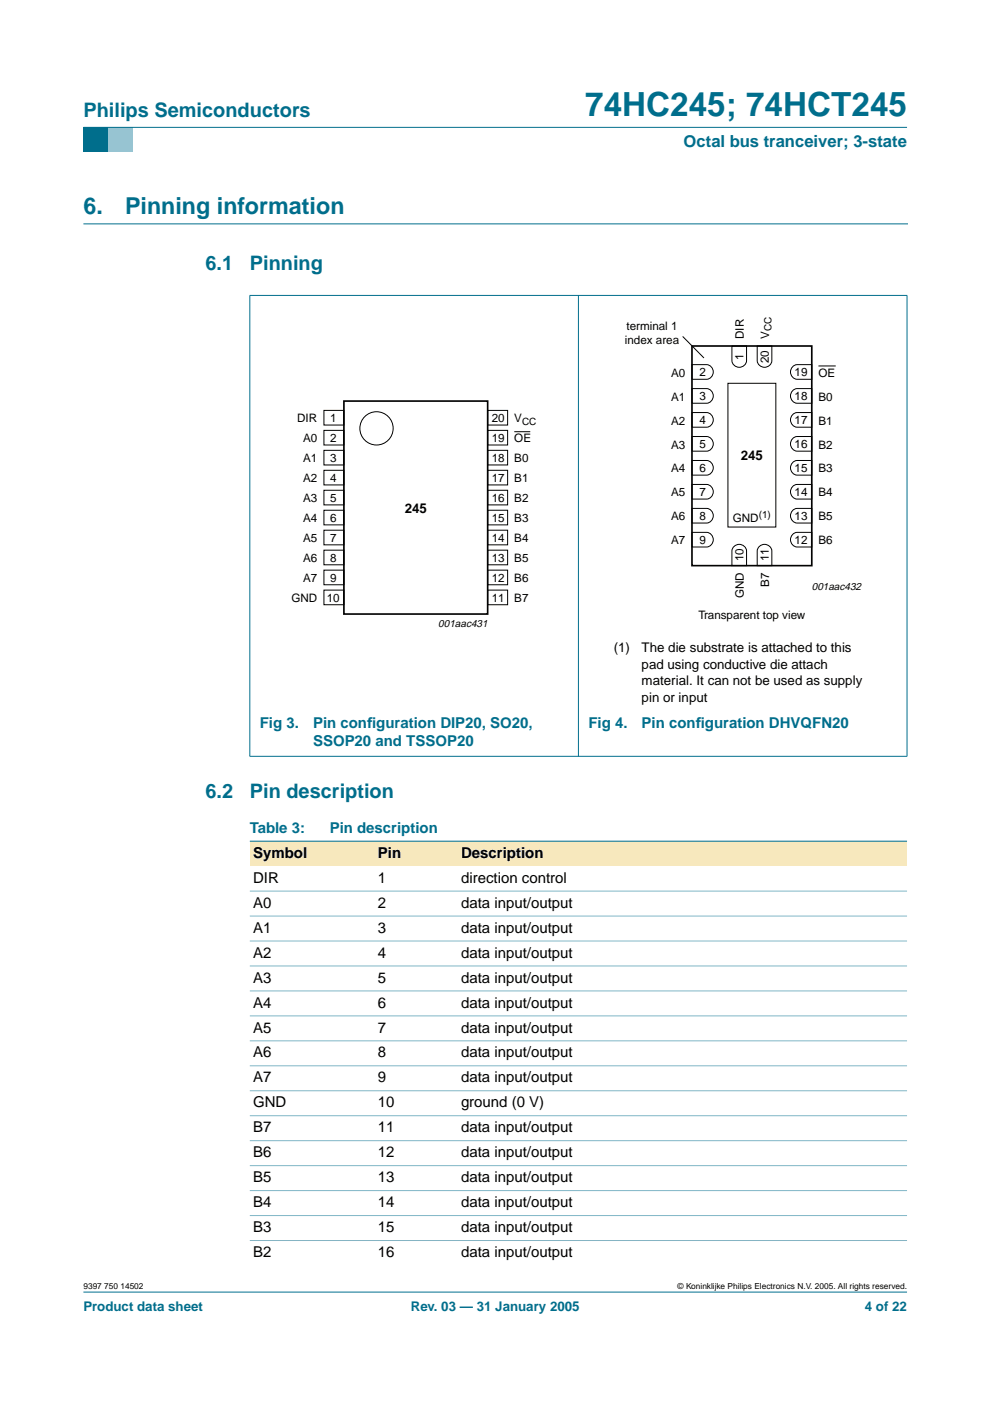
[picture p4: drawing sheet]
<svg xmlns="http://www.w3.org/2000/svg" width="210mm" height="297mm" viewBox="0 0 210 297" stroke-linecap="round" stroke-linejoin="round" font-family="sans-serif">
<path d="M17.7 273.9h174.6z" fill="#006e8c" stroke="#006e8c" stroke-width=".21"/>
<path d="M17.7 27h5.3v5.3h-5.3z" fill-rule="evenodd" fill="#006e8c"/>
<path d="M23 27h5.3v5.3h-5.3z" fill-rule="evenodd" fill="#96c4d6"/>
<g fill="#006e8c" stroke="#006e8c" stroke-width=".21">
<path d="M17.7 27h174.6z"/>
<path d="M53 62.7v97.6z"/>
<path d="M122.6 62.6v97.8z"/>
<path d="M192.3 62.7v97.6z"/>
<path d="M52.9 62.6h139.5z"/>
<path d="M52.9 160.4h139.5z"/>
</g>
<path d="M17.7 47.5h174.7" fill="none" stroke="#006e8c" stroke-width=".21"/>
<g fill="none" stroke="#000" stroke-width=".21">
<path d="M144.7 71.3l4.6 4.6M146.7 77.3h3.1a1.56 1.56 0 0 1 1.4 1.6 1.56 1.56 0 0 1-1.4 1.5h-3.1zM155.2 73.4h3.1v3.1a1.56 1.56 0 0 1-1.6 1.4 1.56 1.56 0 0 1-1.5-1.4zM160.5 73.4h3.2v3.1a1.56 1.56 0 0 1-1.6 1.4 1.56 1.56 0 0 1-1.6-1.4zM168.2 77.6l.8-.3h3.1v3.1h-3.1a1.57 1.57 0 0 1-1.3-1.1 1.57 1.57 0 0 1 .5-1.7zM68.7 87h4.2v3.1h-4.2zM68.7 91.2h4.2v3.2h-4.2zM68.7 95.5h4.2v3.1h-4.2zM68.7 99.7h4.2v3.1h-4.2zM103.4 95.5h4.2v3.1h-4.2zM103.4 99.7h4.2v3.1h-4.2zM103.4 87h4.2v3.1h-4.2z"/>
<path d="M103.4 91.2h4.2v3.2h-4.2zM146.7 97.6h3.1a1.56 1.56 0 0 1 1.4 1.6 1.56 1.56 0 0 1-1.4 1.5h-3.1zM146.7 92.6h3.1a1.56 1.56 0 0 1 1.4 1.5 1.56 1.56 0 0 1-1.4 1.6h-3.1zM146.7 87.5h3.1a1.56 1.56 0 0 1 1.4 1.5 1.56 1.56 0 0 1-1.4 1.6h-3.1zM146.7 82.4h3.1a1.56 1.56 0 0 1 1.4 1.5 1.56 1.56 0 0 1-1.4 1.6h-3.1zM154.3 81.3h10.2v30.4h-10.2zM168.2 98l.8-.4h3.1v3.1h-3.1a1.57 1.57 0 0 1-1.3-1.1 1.57 1.57 0 0 1 .5-1.6zM168.2 92.9l.8-.3h3.1v3.1h-3.1a1.57 1.57 0 0 1-1.3-1.2 1.57 1.57 0 0 1 .5-1.6zM168.2 87.8l.8-.3h3.1v3.1h-3.1a1.57 1.57 0 0 1-1.3-1.1 1.57 1.57 0 0 1 .5-1.7zM168.2 82.7l.8-.3h3.1v3.1h-3.1a1.57 1.57 0 0 1-1.3-1.1 1.57 1.57 0 0 1 .5-1.7zM68.7 103.9h4.2v3.2h-4.2zM68.7 108.2h4.2v3.1h-4.2z"/>
<path d="M68.7 112.4h4.2v3.1h-4.2zM68.7 116.6h4.2v3.2h-4.2zM103.4 112.4h4.2v3.1h-4.2zM103.4 116.6h4.2v3.2h-4.2zM103.4 103.9h4.2v3.2h-4.2zM103.4 108.2h4.2v3.1h-4.2zM146.7 112.9h3.1a1.56 1.56 0 0 1 1.4 1.5 1.56 1.56 0 0 1-1.4 1.6h-3.1zM146.7 107.8h3.1a1.56 1.56 0 0 1 1.4 1.5 1.56 1.56 0 0 1-1.4 1.6h-3.1zM146.7 102.7h3.1a1.56 1.56 0 0 1 1.4 1.6 1.56 1.56 0 0 1-1.4 1.5h-3.1zM155.5 116a1.57 1.57 0 0 1 1.7-.5 1.57 1.57 0 0 1 1.1 1.3v3.1h-3.1v-3.1zM160.9 116a1.57 1.57 0 0 1 1.6-.5 1.57 1.57 0 0 1 1.2 1.3v3.1h-3.2v-3.1zM168.2 113.2l.8-.3h3.1v3.1h-3.1a1.57 1.57 0 0 1-1.3-1.1 1.57 1.57 0 0 1 .5-1.7z"/>
<path d="M168.2 108.1l.8-.3h3.1v3.1h-3.1a1.57 1.57 0 0 1-1.3-1.1 1.57 1.57 0 0 1 .5-1.7zM168.2 103l.8-.3h3.1v3.1h-3.1a1.57 1.57 0 0 1-1.3-1.1 1.57 1.57 0 0 1 .5-1.7zM68.7 120.9h4.2v3.1h-4.2zM68.7 125.1h4.2v3.1h-4.2zM103.4 120.9h4.2v3.1h-4.2zM103.4 125.1h4.2v3.1h-4.2z"/>
<circle cx="79.8" cy="90.8" r="3.5"/>
</g>
<path d="M146.7 73.4h25.4v46.5h-25.4zM72.9 85h30.5v45.2h-30.5z" fill="none" stroke="#000" stroke-width=".35"/>
<path d="M173.5 77.6h3.7zM109 91.5h3.4z" fill="#000" stroke="#000" stroke-width=".21"/>
<g fill="#f7e8bd">
<path d="M53 178.3h26.4v5.3h-26.4z" fill-rule="evenodd"/>
<path d="M79.4 178.3h17.7v5.3h-17.7z" fill-rule="evenodd"/>
<path d="M97.1 178.3h95.2v5.3h-95.2z" fill-rule="evenodd"/>
</g>
<path d="M53 178.3h139.3z" fill="#006e8c" stroke="#006e8c" stroke-width=".21"/>
<g fill="#80b6c6" stroke="#80b6c6" stroke-width=".21">
<path d="M53 188.9h139.3z"/>
<path d="M53 194.2h139.3z"/>
<path d="M53 199.5h139.3z"/>
<path d="M53 204.8h139.3z"/>
<path d="M53 210.1h139.3z"/>
<path d="M53 215.4h139.3z"/>
<path d="M53 220.7h139.3z"/>
<path d="M53 226h139.3z"/>
<path d="M53 231.3h139.3z"/>
<path d="M53 236.6h139.3z"/>
<path d="M53 241.8h139.3z"/>
<path d="M53 247.1h139.3z"/>
<path d="M53 252.4h139.3z"/>
<path d="M53 257.7h139.3z"/>
<path d="M53 263h139.3z"/>
</g>
<text font-size="7.1" fill="#006e8c" x="124.1" y="24.7">74HC245; 74HCT245</text>
<g font-size="4.9" fill="#006e8c">
<text x="17.7" y="45.5">6.</text>
<text x="26.5" y="45.5">Pinning information</text>
</g>
<g font-size="4.2" fill="#006e8c">
<text x="17.7" y="24.9">Philips Semiconductors</text>
<text x="43.6" y="57.3">6.1</text>
<text x="53" y="57.3">Pinning</text>
<text x="43.6" y="169.2">6.2</text>
<text x="53" y="169.2">Pin description</text>
</g>
<text font-size="3.5" fill="#006e8c" x="144.9" y="31.1">Octal bus tranceiver; 3-state</text>
<g font-size="3.2" fill="#006e8c">
<text x="55.1" y="154.4">Fig 3.</text>
<text x="66.4" y="154.4">Pin conf</text>
<text x="77.8" y="154.4">iguration DIP20, SO20,</text>
<text x="124.8" y="154.4">Fig 4.</text>
<text x="136" y="154.4">Pin conf</text>
<text x="147.5" y="154.4">iguration DHVQFN20</text>
<text x="66.4" y="158.2">SSOP20 and TSSOP20</text>
<text x="53" y="176.6">Table 3:</text>
<text x="69.9" y="176.6">Pin description</text>
</g>
<g font-size="3.2">
<text x="53.7" y="181.9">Symbol</text>
<text x="80.1" y="181.9">Pin</text>
<text x="97.8" y="181.9">Description</text>
<text x="53.7" y="187.2">DIR</text>
<text x="80.1" y="187.2">1</text>
<text x="97.8" y="187.2">direction control</text>
<text x="53.7" y="192.5">A0</text>
<text x="53.7" y="197.7">A1</text>
<text x="80.1" y="192.5">2</text>
<text x="80.1" y="197.7">3</text>
<text x="97.8" y="192.5">data input/output</text>
<text x="97.8" y="197.7">data input/output</text>
<text x="53.7" y="203">A2</text>
<text x="80.1" y="203">4</text>
<text x="97.8" y="203">data input/output</text>
<text x="53.7" y="208.3">A3</text>
<text x="80.1" y="208.3">5</text>
<text x="97.8" y="208.3">data input/output</text>
<text x="53.7" y="213.6">A4</text>
<text x="80.1" y="213.6">6</text>
<text x="97.8" y="213.6">data input/output</text>
<text x="53.7" y="218.9">A5</text>
<text x="80.1" y="218.9">7</text>
<text x="97.8" y="218.9">data input/output</text>
<text x="53.7" y="224.2">A6</text>
<text x="80.1" y="224.2">8</text>
<text x="97.8" y="224.2">data input/output</text>
<text x="53.7" y="229.5">A7</text>
<text x="80.1" y="229.5">9</text>
<text x="97.8" y="229.5">data input/output</text>
<text x="53.7" y="234.8">GND</text>
<text x="80.1" y="234.8">10</text>
<text x="97.8" y="234.8">ground (0 V)</text>
<text x="53.7" y="240.1">B7</text>
<text x="53.7" y="245.4">B6</text>
<text x="80.1" y="240.1">11</text>
<text x="80.1" y="245.4">12</text>
<text x="97.8" y="240.1">data input/output</text>
<text x="97.8" y="245.4">data input/output</text>
<text x="53.7" y="250.7">B5</text>
<text x="80.1" y="250.7">13</text>
<text x="97.8" y="250.7">data input/output</text>
<text x="53.7" y="256">B4</text>
<text x="80.1" y="256">14</text>
<text x="97.8" y="256">data input/output</text>
<text x="53.7" y="261.3">B3</text>
<text x="80.1" y="261.3">15</text>
<text x="97.8" y="261.3">data input/output</text>
<text x="53.7" y="266.5">B2</text>
<text x="80.1" y="266.5">16</text>
<text x="97.8" y="266.5">data input/output</text>
</g>
<g font-size="2.8">
<text x="157.1" y="97.6">245</text>
<text x="85.8" y="108.7">245</text>
<text x="130.1" y="138.3">(1)</text>
<text x="136" y="141.8">pad using conductive die attach</text>
<text x="136" y="138.3">The die substrate is attached to this</text>
<text x="136" y="145.3">material. It can not be used as supply</text>
<text x="136" y="148.8">pin or input</text>
</g>
<g font-size="2.8" fill="#006e8c">
<text x="17.7" y="278">Product data sheet</text>
<text x="87.1" y="278">Rev. 03 — 31 January 2005</text>
<text x="183.4" y="278">4 of 22</text>
</g>
<g font-size="2.5">
<text x="132.8" y="69.9">terminal 1</text>
<text x="157.7" y="71.9" transform="rotate(-90 157.7 71.9)">DIR</text>
<text x="163.1" y="71.9" transform="rotate(-90 163.1 71.9)">V</text>
<text x="132.5" y="72.9">index area</text>
<text x="157.7" y="76.3" transform="rotate(-90 157.7 76.3)">1</text>
<text x="163" y="77" transform="rotate(-90 163 77)">20</text>
<text x="142.3" y="79.9">A0</text>
<text x="148.3" y="79.8">2</text>
<text x="168.5" y="79.8">19</text>
<text x="173.5" y="79.9">OE</text>
<text x="63" y="89.6">DIR</text>
<text x="70" y="89.5">1</text>
<text x="104.3" y="89.5">20</text>
<text x="109" y="89.6">V</text>
<text x="142.3" y="84.9">A1</text>
<text x="148.3" y="89.9">4</text>
<text x="148.3" y="84.9">3</text>
<text x="168.5" y="89.9">17</text>
<text x="168.5" y="84.9">18</text>
<text x="173.5" y="84.9">B0</text>
<text x="64.3" y="93.8">A0</text>
<text x="70" y="93.7">2</text>
<text x="104.3" y="93.7">19</text>
<text x="109" y="93.8">OE</text>
<text x="142.3" y="95.1">A3</text>
<text x="142.3" y="90">A2</text>
<text x="148.3" y="95">5</text>
<text x="168.5" y="95">16</text>
<text x="173.5" y="95.1">B2</text>
<text x="173.5" y="90">B1</text>
<text x="64.3" y="98">A1</text>
<text x="70" y="97.9">3</text>
<text x="104.3" y="97.9">18</text>
<text x="109" y="98">B0</text>
<text x="142.3" y="100.2">A4</text>
<text x="148.3" y="100.1">6</text>
<text x="168.5" y="100.1">15</text>
<text x="173.5" y="100.2">B3</text>
<text x="64.3" y="102.3">A2</text>
<text x="64.3" y="106.5">A3</text>
<text x="70" y="102.2">4</text>
<text x="70" y="106.4">5</text>
<text x="104.3" y="106.4">16</text>
<text x="104.3" y="102.2">17</text>
<text x="109" y="102.3">B1</text>
<text x="109" y="106.5">B2</text>
<text x="142.3" y="105.3">A5</text>
<text x="148.3" y="105.2">7</text>
<text x="168.5" y="105.2">14</text>
<text x="173.5" y="105.3">B4</text>
<text x="64.3" y="110.7">A4</text>
<text x="70" y="110.6">6</text>
<text x="104.3" y="110.6">15</text>
<text x="109" y="110.7">B3</text>
<text x="142.3" y="110.3">A6</text>
<text x="148.3" y="110.3">8</text>
<text x="155.4" y="110.6">GND</text>
<text x="168.5" y="110.3">13</text>
<text x="173.5" y="110.3">B5</text>
<text x="64.3" y="115">A5</text>
<text x="64.3" y="119.2">A6</text>
<text x="70" y="114.9">7</text>
<text x="70" y="119.1">8</text>
<text x="104.3" y="114.9">14</text>
<text x="104.3" y="119.1">13</text>
<text x="109" y="115">B4</text>
<text x="109" y="119.2">B5</text>
<text x="142.3" y="115.4">A7</text>
<text x="148.3" y="115.3">9</text>
<text x="157.7" y="119" transform="rotate(-90 157.7 119)">10</text>
<text x="163" y="119" transform="rotate(-90 163 119)">11</text>
<text x="168.5" y="115.3">12</text>
<text x="173.5" y="115.4">B6</text>
<text x="64.3" y="123.4">A7</text>
<text x="70" y="123.3">9</text>
<text x="104.3" y="123.3">12</text>
<text x="109" y="123.4">B6</text>
<text x="163.1" y="124.4" transform="rotate(-90 163.1 124.4)">B7</text>
<text x="61.8" y="127.7">GND</text>
<text x="69.3" y="127.6">10</text>
<text x="104.3" y="127.6">11</text>
<text x="109" y="127.7">B7</text>
<text x="148.1" y="131.2">Transparent top view</text>
<text x="157.7" y="126.8" transform="rotate(-90 157.7 126.8)">GND</text>
</g>
<g font-size="2.2">
<text x="172.1" y="125">001aac432</text>
<text x="92.9" y="133">001aac431</text>
</g>
<g font-size="2.1">
<text x="163.6" y="70.2" transform="rotate(-90 163.6 70.2)">CC</text>
<text x="110.7" y="90">CC</text>
<text x="160.9" y="109.9">(1)</text>
</g>
<g font-size="1.8">
<text x="17.7" y="273.4">9397 750 14502</text>
<text x="143.7" y="273.4">© Koninklijke Philips Electronics N.V. 2005. All rights reserved.</text>
</g>
</svg>
